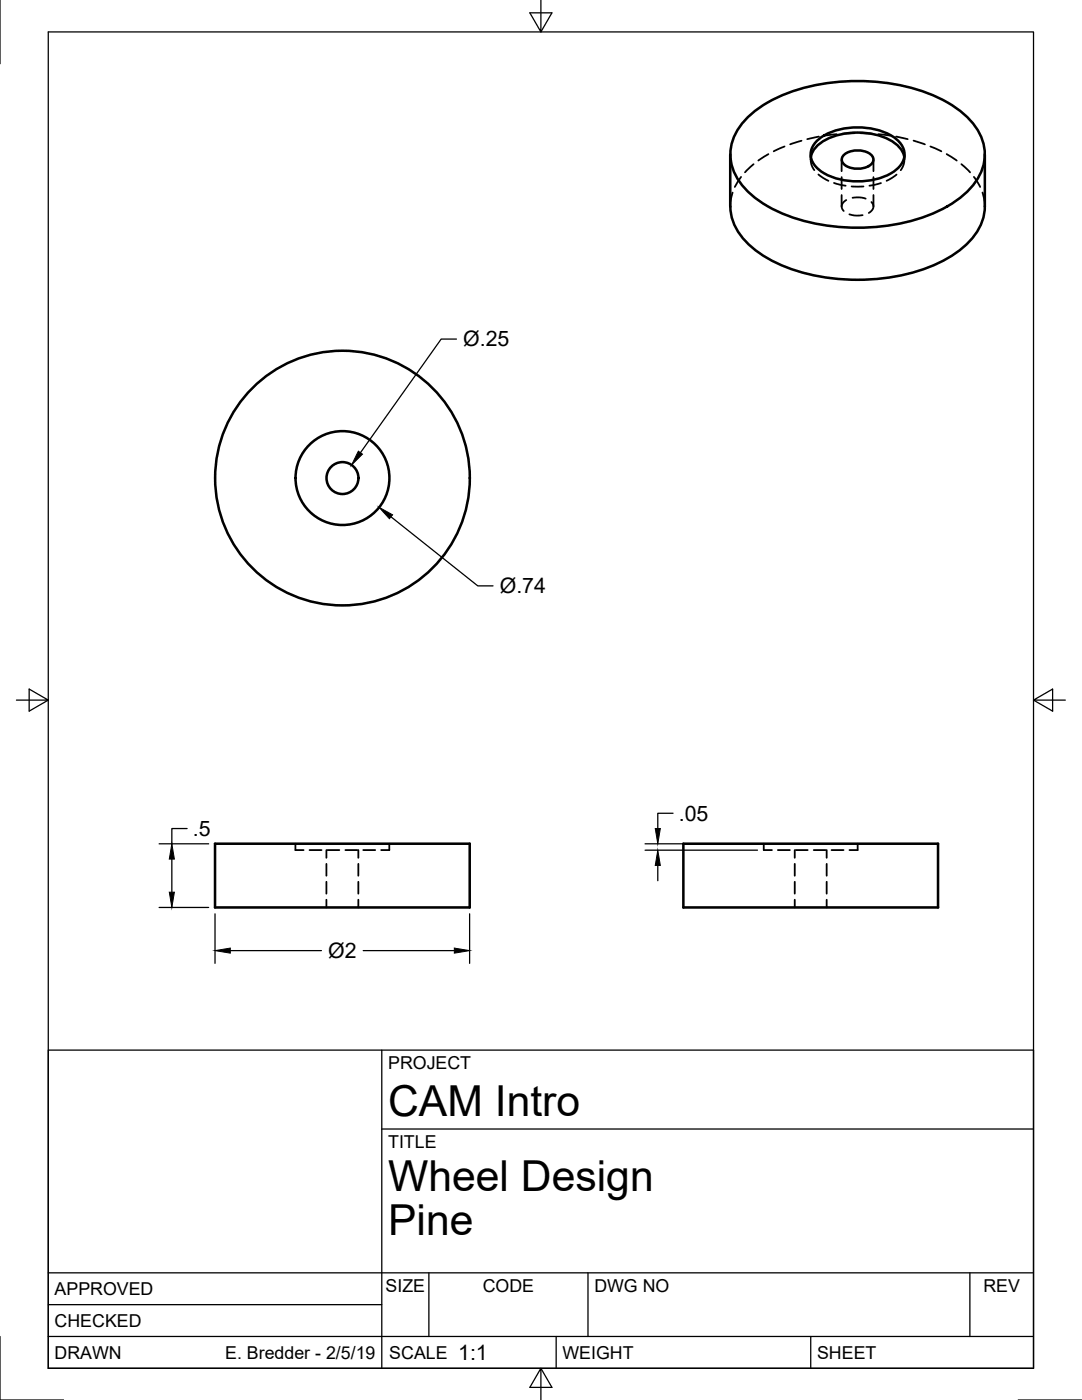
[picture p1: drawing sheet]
<svg xmlns="http://www.w3.org/2000/svg" width="216mm" height="279mm" viewBox="0 0 216 279" stroke-linecap="round" stroke-linejoin="round" font-family="sans-serif">
<!-- layer: Visible -->
<g fill="none" stroke="#000" stroke-width=".51">
<path d="M145.7 30.8v10.4a10.9 10.9 0 0 0 4.7 8.4 32.4 32.4 0 0 0 18.4 6.2 37.6 37.6 0 0 0 20.3-4.2 14.9 14.9 0 0 0 7-7.8l.3-1.3 .1-1.3v-10.4M149 23.6a27.3 27.3 0 0 1 15-6.8 40.6 40.6 0 0 1 23.5 2.8 17 17 0 0 1 8.2 7.5 9.4 9.4 0 0 1-2.5 10.9 27.3 27.3 0 0 1-15 6.9 40.6 40.6 0 0 1-23.4-2.9 17 17 0 0 1-8.2-7.5 9.4 9.4 0 0 1 2.4-10.9zM161.8 31.3a5.5 5.5 0 0 1 3.5-3.7 14.4 14.4 0 0 1 13.4 1 4.4 4.4 0 0 1 1.7 2.7M162.9 28.3a12.1 12.1 0 0 1 9.4-2.8 10 10 0 0 1 7.6 3.5 3.6 3.6 0 0 1-1.2 5 14.1 14.1 0 0 1-15.1 0 3.6 3.6 0 0 1-.7-5.7zM168.4 30.9a4.4 4.4 0 0 1 5.7 .4 1.56 1.56 0 0 1-1.3 2.1 4.3 4.3 0 0 1-4.7-1 1.2 1.2 0 0 1 .3-1.5zM42.9 168.4h50.8v12.7h-50.8zM136.4 168.4h50.8v12.7h-50.8z"/>
<circle cx="68.3" cy="95.4" r="25.4"/>
<circle cx="68.3" cy="95.4" r="3.2"/>
<circle cx="68.3" cy="95.4" r="9.4"/>
</g>
<!-- layer: Hidden -->
<g fill="none" stroke="#000" stroke-width=".36">
<path d="M146.2 38.4l-.3 1.1-.2 1.7M147.9 35.3l-1.3 2M150.4 32.8l-1.7 1.6M153.3 30.8l-2 1.2M156.5 29.2l-2.1 1M159.9 28.1l-2.2 .7M161.8 30.8v1.1M161.8 31.3v.5a3.4 3.4 0 0 0 .7 2.2M163.3 34.8l2 1.3M163.4 27.3l-2.3 .5M166.4 36.5l2.3 .6M166.9 26.8l-2.3 .3"/>
<path d="M167.9 31.9v2.3M167.9 35.3v2.4M167.9 38.9v2.3M168.9 39.9a1.32 1.32 0 0 0-.5 2.2M169.9 37.2h2.4M170.1 39.5l1.3-.1 1.3 .2M170.5 26.6l-2.4 .1M171.7 26.6l2.4 .1M174.3 31.9v2.3M174.3 35.3v2.4M174.3 38.9v2.3M175.3 26.8l2.3 .3"/>
<path d="M175.8 36.5l-2.3 .6M178.8 27.3l2.3 .5M178.9 34.8l-2 1.3M180.4 31.3l.1 .5a3.5 3.5 0 0 1-.8 2.2M180.5 30.8v1.1M182.3 28.1l2.3 .7M185.7 29.2l2.1 1M188.9 30.8l2 1.2M191.8 32.8l1.8 1.6M194.3 35.3l1.3 2M196 38.4l.3 1.1 .2 1.7M169.5 42.8l1 .2 1.6-.1"/>
<path d="M173.9 40.3a1.3 1.3 0 0 1-.5 2.2M58.9 168.4v1.3h1.7M61.8 169.7h2.4M65.1 169.7v1.5M65.1 172.4v2.4M65.1 176v2.4M65.1 179.6v1.5M65.3 169.7h2.4M68.9 169.7h2.4M71.5 169.7v1.5M71.5 172.4v2.4M71.5 176v2.4"/>
<path d="M71.5 179.6v1.5M72.5 169.7h2.4M77.7 168.4v1.3h-1.6M152.4 168.4v1.3h1.6M155.2 169.7h2.4M158.6 169.7v1.5M158.6 172.4v2.4M158.6 176v2.4M158.6 179.6v1.5M158.8 169.7h2.4M162.4 169.7h2.3M165 169.7v1.5"/>
<path d="M165 172.4v2.4M165 176v2.4M165 179.6v1.5M165.9 169.7h2.4M171.1 168.4v1.3h-1.6"/>
</g>
<!-- layer: Border -->
<path d="M0 0v12.7M9.6 6.4h196.6v266.7h-196.6zM107.9 0v6.4l-2.2-3.8h4.4l-2.2 3.8M3.3 139.7h6.3l-3.8-2.2v4.4l3.8-2.2M206.2 139.7l3.8 2.2v-4.4l-3.8 2.2h6.4M0 266.7v12.7h12.7M107.9 273.1l2.2 3.8h-4.4l2.2-3.8v6.3M203.2 279.4h12.7" fill="none" stroke="#000" stroke-width=".25"/>
<!-- layer: Dimensions -->
<g fill="none" stroke="#000" stroke-width=".25">
<path d="M91.1 67.7h-3.1l-16.1 22.6M78 103.1l17.3 13.8h3.1M31.7 168.4h9.9M34.3 171.5v6.6M37.3 165.4h-3v3M128.7 168.4h22.5M128.7 169.7h22.5M131.3 172.7v3.1M134.3 162.3h-3v3.1M31.7 181.1h9.9M42.9 182.4v9.9M46 189.7h18.1"/>
<path d="M72.5 189.7h18.2M93.7 182.4v9.9"/>
</g>
<path d="M71.5 90l.8 .6-2.2 2.2zM75.6 101.2l2.7 1.5-.6 .8zM33.8 178.1h1l-.5 3zM34.3 168.4l.5 3.1h-1zM131.3 169.7l.5 3h-1.1zM130.7 165.4h1.1l-.5 3zM42.9 189.7l3.1-.5v1zM90.7 189.2l3 .5-3 .5z" fill="#000" stroke="#000" stroke-width=".2"/>
<!-- layer: Titleblock -->
<path d="M9.6 209.6h196.6v63.5h-196.6zM76.2 209.6v63.5M76.2 225.3h130M9.6 254h196.6M85.6 254v12.7M117.3 254v12.7M193.5 254v12.7M9.6 266.7h196.6M9.6 260.4h66.6M111 266.7v6.4M161.8 266.7v6.4" fill="none" stroke="#000" stroke-width=".25"/>
<g font-size="8.5">
<text x="77.4" y="222.8">CAM Intro</text>
<text x="77.4" y="237.8">Wheel Design</text>
<text x="77.4" y="246.4">Pine</text>
</g>
<g font-size="4.3">
<text x="92.4" y="69.1">Ø.25</text>
<text x="99.7" y="118.4">Ø.74</text>
<text x="38.5" y="166.9">.5</text>
<text x="135.4" y="163.8">.05</text>
<text x="65.5" y="191.2">Ø2</text>
<text x="91.4" y="271.4">1:1</text>
</g>
<g font-size="3.5">
<text x="77.4" y="213.4">PROJECT</text>
<text x="77.4" y="229.1">TITLE</text>
<text x="76.9" y="257.8">SIZE</text>
<text x="96.3" y="257.8">CODE</text>
<text x="118.6" y="257.8">DWG NO</text>
<text x="196.2" y="257.8">REV</text>
<text x="10.9" y="258.5">APPROVED</text>
<text x="10.9" y="264.8">CHECKED</text>
<text x="10.9" y="271.2">DRAWN</text>
<text x="44.9" y="271.2">E. Bredder - 2/5/19</text>
<text x="77.7" y="271.2">SCALE</text>
<text x="112.2" y="271.2">WEIGHT</text>
<text x="163" y="271.2">SHEET</text>
</g>
</svg>
